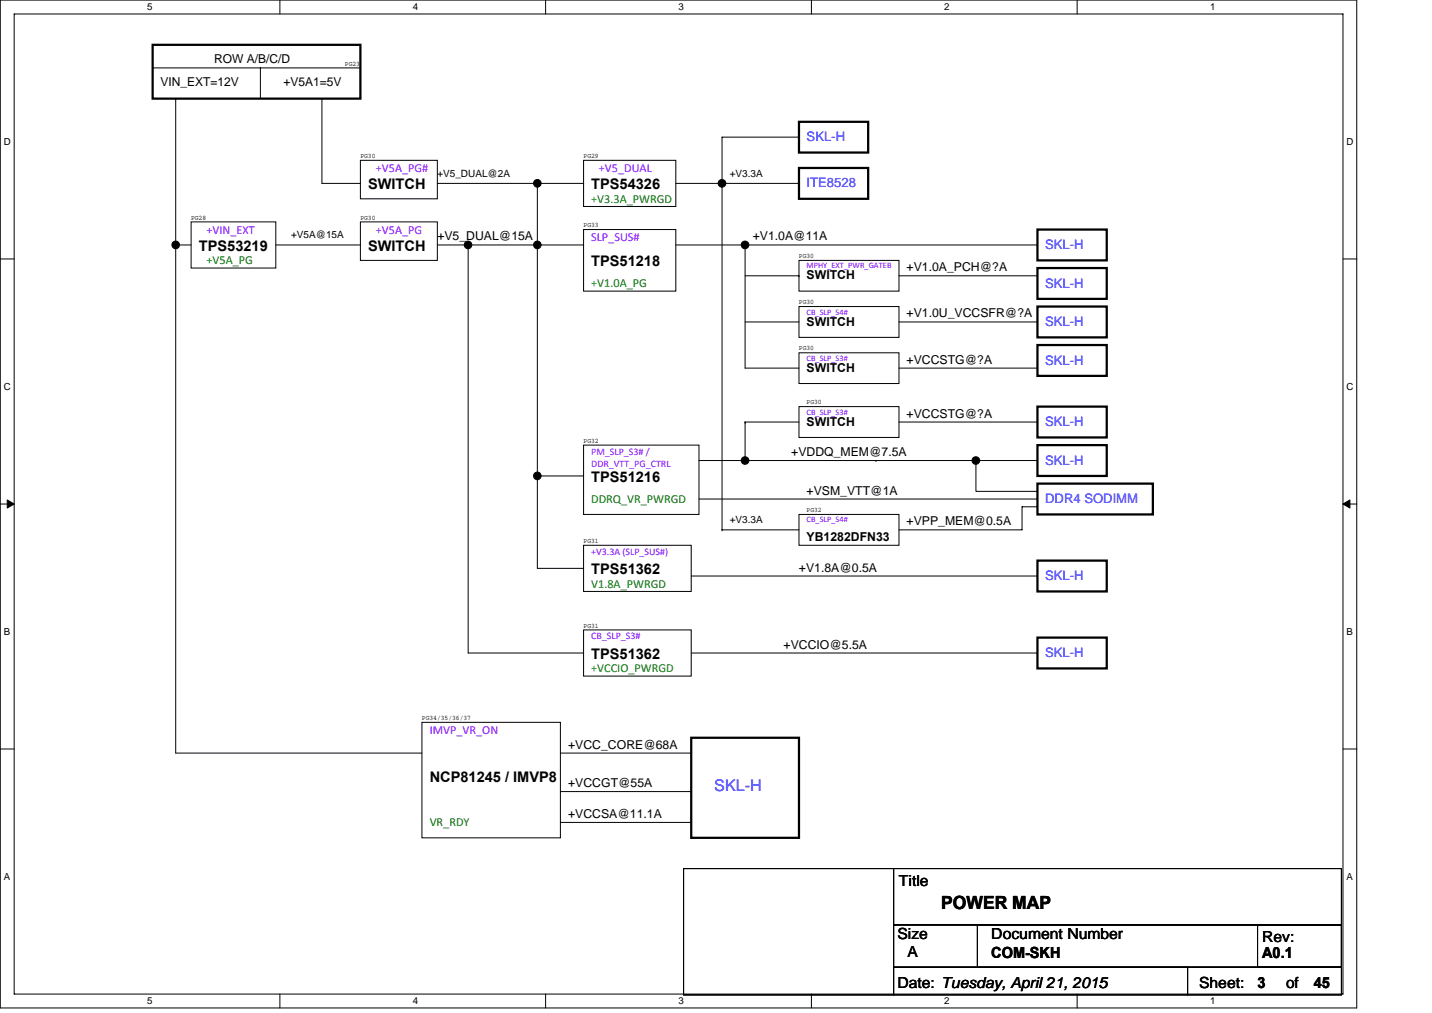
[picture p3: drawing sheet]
<svg xmlns="http://www.w3.org/2000/svg" width="297mm" height="210mm" viewBox="0 0 297 210" stroke-linecap="round" stroke-linejoin="round" font-family="sans-serif">
<path d="M.1 0h281.3v208.9h-281.3zM2.9 2.9h275.7v203.2h-275.7z" fill="none" stroke="#000" stroke-width=".21"/>
<g fill="#fff">
<path d="M30.5 .3h1.1v2.3h-1.1z"/>
<path d="M30.5 206.4h1.1v2.2h-1.1z"/>
</g>
<path d="M58.1 0v2.9M58.1 206.1v2.8" fill="none" stroke="#000" stroke-width=".21"/>
<g fill="#fff">
<path d="M85.6 .3h1.1v2.3h-1.1z"/>
<path d="M85.6 206.4h1.1v2.2h-1.1z"/>
</g>
<path d="M113.2 0v2.9M113.2 206.1v2.8" fill="none" stroke="#000" stroke-width=".21"/>
<g fill="#fff">
<path d="M140.7 .3h1.2v2.3h-1.2z"/>
<path d="M140.7 206.4h1.2v2.2h-1.2z"/>
</g>
<path d="M168.3 0v2.9M168.3 206.1v2.8" fill="none" stroke="#000" stroke-width=".21"/>
<g fill="#fff">
<path d="M195.9 .3h1.1v2.3h-1.1z"/>
<path d="M195.9 206.4h1.1v2.2h-1.1z"/>
</g>
<path d="M223.4 0v2.9M223.4 206.1v2.8" fill="none" stroke="#000" stroke-width=".21"/>
<g fill="#fff">
<path d="M251 .3h1.1v2.3h-1.1z"/>
<path d="M251 206.4h1.1v2.2h-1.1z"/>
<path d="M.8 28.3h1.4v2.2h-1.4z"/>
<path d="M279.3 28.3h1.5v2.2h-1.5z"/>
<path d="M.8 79.1h1.4v2.2h-1.4z"/>
<path d="M279.3 79.1h1.5v2.2h-1.5z"/>
</g>
<path d="M.1 53.7h2.8M278.6 53.7h2.8" fill="none" stroke="#000" stroke-width=".21"/>
<g fill="#fff">
<path d="M.8 129.9h1.3v2.2h-1.3z"/>
<path d="M279.3 129.9h1.3v2.2h-1.3z"/>
</g>
<path d="M.1 104.5h2.8M278.6 104.5h2.8" fill="none" stroke="#000" stroke-width=".21"/>
<path d="M1.5 103.6l1.4 .9-1.4 .8zM278.6 104.5l1.4-.9v1.7z" fill="#000" stroke="#000" stroke-width=".21"/>
<g fill="#fff">
<path d="M.8 180.6h1.3v2.3h-1.3z"/>
<path d="M279.3 180.6h1.3v2.3h-1.3z"/>
</g>
<g fill="none" stroke="#000" stroke-width=".21">
<path d="M31.7 14.1h43.1M54 14.1v6.3M74.8 14.1h.1M36.4 20.4h.1M36.4 20.4v135.7h51.1M66.8 20.4v17.6h8M74.8 33.2h15.9v8h-15.9zM90.7 38h30.3M111.5 38v79.8h9.5M121 33.2h19.2v9.6h-19.2zM121 38h.1M140.2 38h25.5"/>
<path d="M165.7 28.4h-15.9v81.4M36.4 50.8h3.2M39.6 46h17.6v9.6h-17.6zM57.2 50.8h17.6M74.8 46h15.9v8h-15.9zM90.7 50.8h20.8M97.1 50.8h.1M97.1 50.8v84.6h23.9M111.5 50.8h.1M111.5 50.8h9.5M121 47.6h19.2v12.7h-19.2zM140.2 50.8h75"/>
<path d="M154.6 50.8v25.5h11.1M154.6 50.8h.1M154.6 57.2h11.1M165.7 57.2h.1M165.7 54h20.8v6.3h-20.8zM186.5 57.2h28.7M215.2 50.8h.1M154.6 66.7h11.1M165.7 63.5h20.8v6.4h-20.8zM165.7 73.1h20.8v6.4h-20.8zM186.5 66.7h28.7M186.5 76.3h28.7"/>
<path d="M215.2 66.7h.1M215.2 76.3h.1M111.5 98.7h9.5M121 92.3h24v14.3h-24zM145 95.5h57.4M154.6 87.5h.1M154.6 87.5h11.1M154.6 87.5v8M165.7 84.3h20.8v6.4h-20.8zM181.7 95.5h.1M186.5 87.5h28.7M202.4 95.5h12.8"/>
<path d="M202.4 95.5v6.4h12.8M202.4 95.5h.1M215.2 87.5h.1M121 113h22.4v9.6h-22.4zM143.4 119.4h71.8M145 103.4h70.2M149.8 109.8h.1M149.8 109.8h15.9M165.7 106.6h20.8v6.4h-20.8zM215.2 105.1h-3.2v4.7h-25.5M215.2 119.4h.1M121 130.6h22.4v9.5h-22.4z"/>
<path d="M143.4 135.4h71.8M215.2 135.4h.1M.1 155.3h2.8M87.5 149.7h28.7v24h-28.7zM116.2 156.1h27.2M143.4 156.1h.1M278.6 155.3h2.8M116.2 164.1h27.2M116.2 170.5h27.2M141.8 180h43.6v26.2h-43.6zM185.4 191.7h17.4v8.8h-17.4zM185.4 180h92.9v11.7h-92.9z"/>
<path d="M202.8 191.7h75.5v8.8h-75.5zM260.9 191.7h17.4v8.8h-17.4zM185.4 200.5h60.9v5.7h-60.9zM246.3 200.5h32v5.7h-32z"/>
</g>
<g fill="#000" stroke="#000" stroke-width=".21">
<circle cx="111.5" cy="38" r=".79"/>
<circle cx="149.8" cy="38" r=".8"/>
<circle cx="36.4" cy="50.8" r=".79"/>
<circle cx="97.1" cy="50.8" r=".79"/>
<circle cx="111.5" cy="50.8" r=".79"/>
<circle cx="154.5" cy="50.8" r=".8"/>
<circle cx="111.5" cy="98.6" r=".79"/>
<circle cx="154.5" cy="95.5" r=".79"/>
<circle cx="202.4" cy="95.5" r=".79"/>
</g>
<g fill="none" stroke="#000" stroke-width=".47">
<path d="M31.7 9.3h43.1v11.1h-43.1zM165.7 34.8h14.4v6.4h-14.4zM165.7 25.3h14.4v6.3h-14.4zM215.2 47.6h14.4v6.4h-14.4zM215.2 55.6h14.4v6.4h-14.4zM215.2 71.5h14.4v6.4h-14.4zM215.2 63.5h14.4v6.4h-14.4zM215.2 92.3h14.4v6.4h-14.4zM215.2 84.3h14.4v6.4h-14.4zM215.2 100.2h23.9v6.4h-23.9zM215.2 116.2h14.4v6.4h-14.4zM215.2 132.2h14.4v6.4h-14.4z"/>
<path d="M143.4 152.9h22.3v20.8h-22.3z"/>
</g>
<text font-size="3.8" x="195.3" y="188.5">POWER MAP</text>
<text font-size="3.3" fill="#00f" x="148.2" y="163.9">SKL-H</text>
<g font-size="3.2">
<text x="186.5" y="183.6">Title</text>
<text x="186.2" y="194.6">Size</text>
<text x="205.6" y="194.6">Document Number</text>
<text x="261.8" y="195.2">Rev:</text>
<text x="188.2" y="198.4">A</text>
<text x="205.6" y="198.5">COM-SKH</text>
<text x="261.8" y="198.6">A0.1</text>
<text x="186.2" y="204.8">Date: Tuesday, April 21, 2015</text>
<text x="248.7" y="204.8">Sheet:</text>
<text x="260.9" y="204.9">3</text>
<text x="266.8" y="204.8">of</text>
<text x="272.5" y="204.9">45</text>
</g>
<g font-size="3">
<text x="76.3" y="39.2">SWITCH</text>
<text x="122.6" y="39.2">TPS54326</text>
<text x="41.3" y="52">TPS53219</text>
<text x="76.3" y="52">SWITCH</text>
<text x="122.6" y="55.2">TPS51218</text>
<text x="122.6" y="99.9">TPS51216</text>
<text x="122.6" y="119">TPS51362</text>
<text x="122.6" y="136.6">TPS51362</text>
<text x="89.1" y="162.1">NCP81245 / IMVP8</text>
</g>
<g font-size="2.7" fill="#00f">
<text x="167.3" y="29.3">SKL-H</text>
<text x="167.3" y="38.8">ITE8528</text>
<text x="216.8" y="51.6">SKL-H</text>
<text x="216.8" y="59.6">SKL-H</text>
<text x="216.8" y="67.6">SKL-H</text>
<text x="216.8" y="75.6">SKL-H</text>
<text x="216.8" y="88.3">SKL-H</text>
<text x="216.8" y="96.3">SKL-H</text>
<text x="216.8" y="104.3">DDR4 SODIMM</text>
<text x="216.8" y="120.2">SKL-H</text>
<text x="216.8" y="136.2">SKL-H</text>
</g>
<g font-size="2.5">
<text x="33.3" y="17.9">VIN_EXT=12V</text>
<text x="44.4" y="13.1">ROW A/B/C/D</text>
<text x="58.8" y="17.9">+V5A1=5V</text>
<text x="90.7" y="49.8">+V5_DUAL@15A</text>
<text x="156.1" y="49.8">+V1.0A@11A</text>
<text x="167.3" y="57.9">SWITCH</text>
<text x="188.1" y="56.2">+V1.0A_PCH@?A</text>
<text x="188.1" y="65.8">+V1.0U_VCCSFR@?A</text>
<text x="167.3" y="67.5">SWITCH</text>
<text x="167.3" y="77.1">SWITCH</text>
<text x="188.1" y="75.4">+VCCSTG@?A</text>
<text x="167.3" y="88.3">SWITCH</text>
<text x="188.1" y="86.6">+VCCSTG@?A</text>
<text x="164.1" y="94.5">+VDDQ_MEM@7.5A</text>
<text x="167.3" y="102.5">+VSM_VTT@1A</text>
<text x="167.3" y="112.2">YB1282DFN33</text>
<text x="188.1" y="108.9">+VPP_MEM@0.5A</text>
<text x="165.7" y="118.5">+V1.8A@0.5A</text>
<text x="162.5" y="134.4">+VCCIO@5.5A</text>
<text x="117.9" y="155.2">+VCC_CORE@68A</text>
<text x="117.9" y="163.2">+VCCGT@55A</text>
<text x="117.9" y="169.5">+VCCSA@11.1A</text>
</g>
<g font-size="2.5" fill="#8000ff">
<text x="78" y="35.6">+V5A_PG#</text>
<text x="124.2" y="35.6">+V5_DUAL</text>
<text x="42.8" y="48.4">+VIN_EXT</text>
<text x="78" y="48.4">+V5A_PG</text>
<text x="122.6" y="50">SLP_SUS#</text>
<text x="89.1" y="152.1">IMVP_VR_ON</text>
</g>
<g font-size="2.5" fill="#008000">
<text x="122.6" y="42">+V3.3A_PWRGD</text>
<text x="42.8" y="54.8">+V5A_PG</text>
<text x="122.6" y="59.6">+V1.0A_PG</text>
<text x="122.6" y="104.3">DDRQ_VR_PWRGD</text>
<text x="122.6" y="121.8">V1.8A_PWRGD</text>
<text x="122.6" y="139.4">+VCCIO_PWRGD</text>
<text x="89.1" y="171.3">VR_RDY</text>
</g>
<g font-size="2.1">
<text x="90.7" y="36.7">+V5_DUAL@2A</text>
<text x="151.4" y="36.7">+V3.3A</text>
<text x="60.4" y="49.4">+V5A@15A</text>
<text x="151.4" y="108.5">+V3.3A</text>
</g>
<g font-size="2.1" fill="#8000ff">
<text x="122.6" y="94.2">PM_SLP_S3# /</text>
<text x="122.6" y="96.8">DDR_VTT_PG_CTRL</text>
<text x="122.6" y="115">+V3.3A (SLP_SUS#)</text>
<text x="122.6" y="132.5">CB_SLP_S3#</text>
</g>
<g font-size="2">
<text x="30.5" y="2.1">5</text>
<text x="85.6" y="2.1">4</text>
<text x="140.7" y="2.1">3</text>
<text x="195.9" y="2.1">2</text>
<text x="251" y="2.1">1</text>
<text x=".8" y="30.1">D</text>
<text x="279.3" y="30.1">D</text>
<text x=".8" y="80.9">C</text>
<text x="279.3" y="80.9">C</text>
<text x=".8" y="131.7">B</text>
<text x="279.3" y="131.7">B</text>
<text x=".8" y="182.4">A</text>
<text x="279.3" y="182.4">A</text>
<text x="30.5" y="208.2">5</text>
<text x="85.6" y="208.2">4</text>
<text x="140.7" y="208.2">3</text>
<text x="195.9" y="208.2">2</text>
<text x="251" y="208.2">1</text>
</g>
<g font-size="1.7" fill="#8000ff">
<text x="167.3" y="55.6">MPHY_EXT_PWR_GATEB</text>
<text x="167.3" y="65.2">CB_SLP_S4#</text>
<text x="167.3" y="74.8">CB_SLP_S3#</text>
<text x="167.3" y="85.9">CB_SLP_S3#</text>
<text x="167.3" y="108.3">CB_SLP_S4#</text>
</g>
<g font-size="1.4">
<text x="71.6" y="13.6">PG23</text>
<text x="74.8" y="32.7">PG30</text>
<text x="121" y="32.7">PG29</text>
<text x="39.6" y="45.5">PG28</text>
<text x="74.8" y="45.5">PG30</text>
<text x="121" y="47.1">PG33</text>
<text x="165.7" y="53.5">PG30</text>
<text x="165.7" y="63.1">PG30</text>
<text x="165.7" y="72.6">PG30</text>
<text x="167.3" y="83.8">PG30</text>
<text x="121" y="91.8">PG32</text>
<text x="167.3" y="106.2">PG32</text>
<text x="121" y="112.5">PG31</text>
<text x="121" y="130.1">PG31</text>
<text x="87.5" y="149.2">PG34/35/36/37</text>
</g>
</svg>
